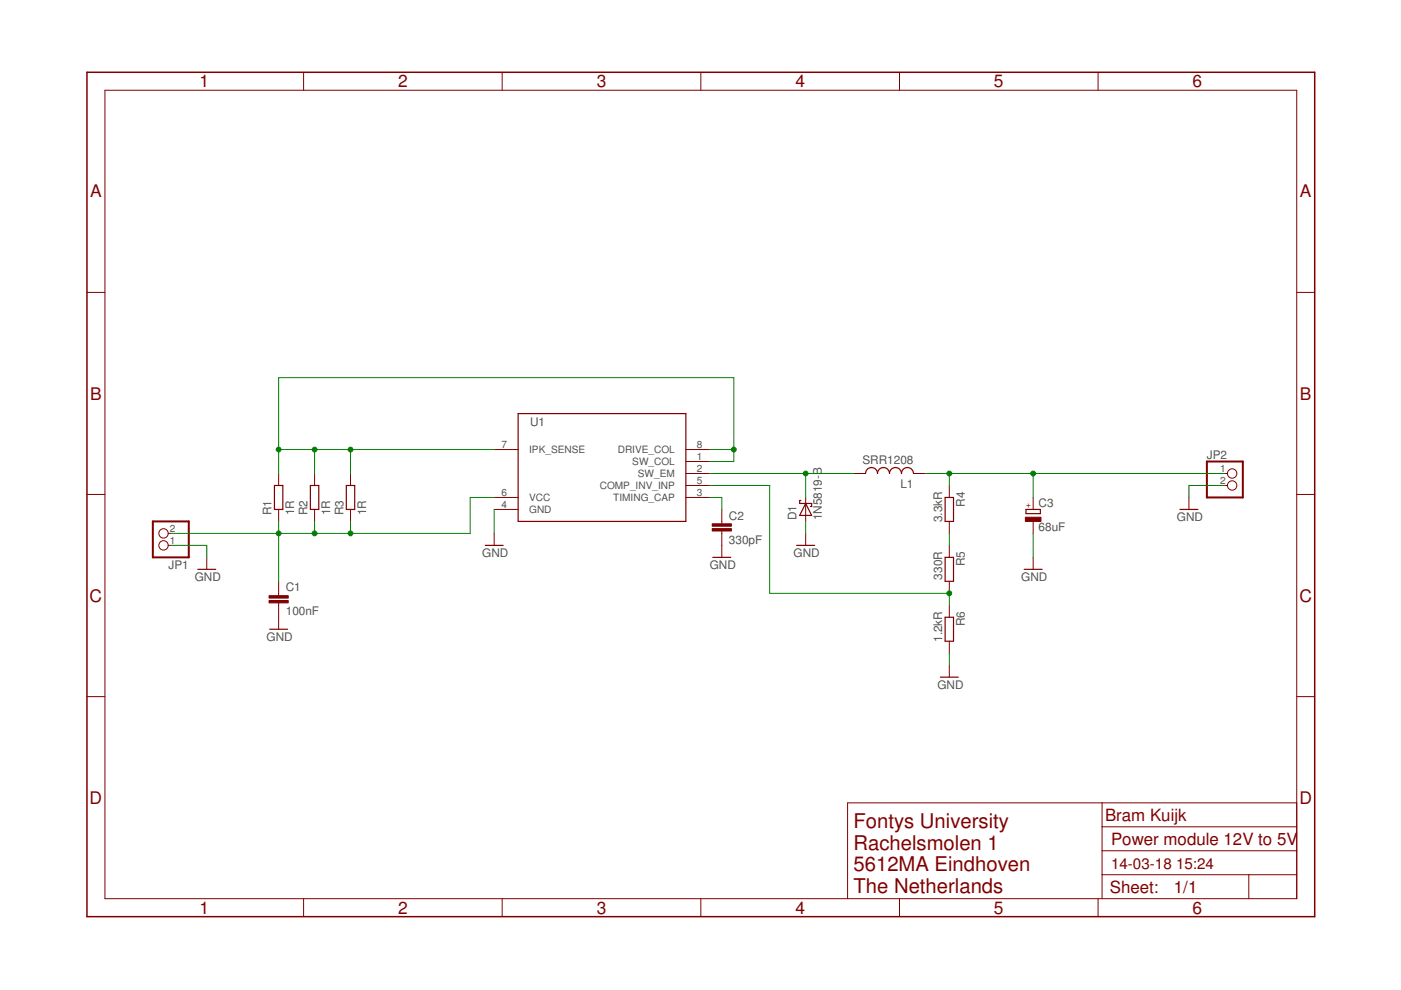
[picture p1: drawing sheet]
<svg xmlns="http://www.w3.org/2000/svg" width="297mm" height="210mm" viewBox="0 0 297 210" stroke-linecap="round" stroke-linejoin="round" font-family="sans-serif">
<g fill="none" stroke="#800000" stroke-width=".21">
<path d="M22.2 19.1h252.7v171.4h-252.7zM64.4 15.3v3.8M106.5 15.3v3.8M148.6 15.3v3.8M190.7 15.3v3.8M232.8 15.3v3.8M18.4 62h3.8M274.9 62h3.8M104.8 95.3h5.1M145.4 97.9h5.1M145.4 95.3h5.1M18.4 104.8h3.8"/>
<path d="M35.6 115.6h.6M35.6 113.1h.6M43.8 118.2v2.5M59.1 100.4v2.5M59.1 108v2.6M66.7 100.4v2.5M66.7 108v2.6M74.3 100.4v2.5M74.3 108v2.6M104.8 105.5h5.1M104.8 108h5.1M104.8 113.1v2.5"/>
<path d="M145.4 100.4h5.1M145.4 105.5h5.1M145.4 102.9h5.1M153 108v3.1M153 112.6v5.6M170.8 105.5v5.1M170.8 113.1v2.5M181 100.4h2.5M193.7 100.4h2.5M201.3 102.9v2.6M201.3 110.6v2.5M201.3 115.6v2.6"/>
<path d="M219.1 105.5v2.5M219.1 110.6v2.5M219.1 118.2v2.5M252.1 105.5v2.5M259.7 100.4h.5M259.7 102.9h.5M274.9 104.8h3.8M59.1 123.3v3M59.1 127.8v5.6M201.3 123.3v2.5M201.3 128.3v2.6M201.3 136v2.5"/>
<path d="M18.4 147.7h3.8M201.3 141v2.6M274.9 147.7h3.8M233.7 170.2v20.3M233.7 175.3h41.2M274.9 170.2h-95.2v20.3M64.4 190.5v3.9M106.5 190.5v3.9M148.6 190.5v3.9M190.7 190.5v3.9M232.8 190.5v3.9M233.7 185.5h41.2"/>
<path d="M233.7 180.4h41.2M264.8 185.5v5"/>
<circle cx="34.7" cy="113.1" r=".99"/>
<circle cx="34.7" cy="115.6" r=".99"/>
<circle cx="261.2" cy="102.9" r=".99"/>
<circle cx="261.2" cy="100.4" r=".99"/>
</g>
<path d="M18.4 15.3h260.3v179.1h-260.3z" fill="none" stroke="#800000" stroke-width=".32"/>
<g fill="none" stroke="#800000" stroke-width=".25">
<path d="M109.9 87.7h35.5v22.9h-35.5zM58.2 102.9h1.8v5.1h-1.8zM65.8 102.9h1.8v5.1h-1.8zM73.4 102.9h1.8v5.1h-1.8zM102.9 115.6h3.8M151.1 118.2h3.8M168.9 115.6h3.8M169.8 106.1h-.3v.6h2.6v.7h-.3M170.8 106.7l1.3 2.6h-2.6zM183.5 100.4a1.27 1.27 0 0 1 1.3-1.3 1.27 1.27 0 0 1 1.3 1.3 1.27 1.27 0 0 1 1.2-1.3 1.27 1.27 0 0 1 1.3 1.3 1.27 1.27 0 0 1 1.3-1.3 1.27 1.27 0 0 1 1.2 1.3 1.27 1.27 0 0 1 1.3-1.3 1.27 1.27 0 0 1 1.3 1.3M200.4 105.5h1.8v5.1h-1.8zM200.4 118.2h1.8v5.1h-1.8z"/>
<path d="M217.5 108h3.1v.9h-3.1zM250.2 108h3.8M41.9 120.7h3.8M57.2 133.4h3.8M200.4 130.9h1.8v5.1h-1.8zM217.1 120.7h3.9M199.4 143.6h3.8"/>
</g>
<g fill="#800000" stroke="#800000" stroke-width=".21">
<path d="M57 127.3h4.1v.5h-4.1z"/>
<path d="M57 126.3h4.1v.5h-4.1z"/>
<path d="M151 112.1h4.1v.5h-4.1z"/>
<path d="M151 111.1h4.1v.5h-4.1z"/>
<path d="M217.4 109.7h3.3v.9h-3.3z"/>
</g>
<path d="M255.9 97.9h7.6v7.6h-7.6zM32.4 110.6h7.6v7.6h-7.6z" fill="none" stroke="#800000" stroke-width=".42"/>
<g fill="none" stroke="#008000" stroke-width=".21">
<path d="M59.1 95.3h45.7M66.7 95.3v5.1M74.3 95.3v5.1M150.5 97.9h5.1v-17.8h-96.5v20.3M150.5 95.3h5.1M36.2 115.6h7.6v2.6M59.1 110.6v12.7M66.7 110.6v2.5M74.3 110.6v2.5M104.8 108v5.1M104.8 105.5h-5.1v7.6h-63.5M150.5 102.9h12.7v22.9h38.1v2.5"/>
<path d="M150.5 105.5h2.5v2.5M150.5 100.4h30.5M170.8 100.4v5.1M170.8 110.6v2.5M196.2 100.4h63.5M201.3 100.4v2.5M201.3 113.1v2.5M219.1 100.4v5.1M219.1 113.1v5.1M259.7 102.9h-7.6v2.6M201.3 138.5v2.5"/>
</g>
<g fill="#008000" stroke="#008000" stroke-width=".21">
<circle cx="59.1" cy="113.1" r=".51"/>
<circle cx="66.7" cy="113.1" r=".51"/>
<circle cx="74.3" cy="113.1" r=".51"/>
<circle cx="74.3" cy="95.3" r=".51"/>
<circle cx="66.7" cy="95.3" r=".51"/>
<circle cx="59.1" cy="95.3" r=".51"/>
<circle cx="155.6" cy="95.3" r=".51"/>
<circle cx="170.8" cy="100.4" r=".51"/>
<circle cx="201.3" cy="100.4" r=".51"/>
<circle cx="219.1" cy="100.4" r=".51"/>
<circle cx="201.3" cy="125.8" r=".51"/>
</g>
<g font-size="4.3" fill="#800000">
<text x="181" y="175.6">Fontys University</text>
<text x="181" y="180.1">Rachelsmolen 1</text>
<text x="181" y="184.7">5612MA Eindhoven</text>
<text x="181" y="189.3">The Netherlands</text>
</g>
<g font-size="3.7" fill="#800000">
<text x="42.3" y="18.5">1</text>
<text x="84.4" y="18.5">2</text>
<text x="126.5" y="18.5">3</text>
<text x="168.6" y="18.5">4</text>
<text x="210.7" y="18.5">5</text>
<text x="252.9" y="18.5">6</text>
<text x="19.1" y="41.9">A</text>
<text x="275.6" y="41.9">A</text>
<text x="19.1" y="84.7">B</text>
<text x="275.6" y="84.7">B</text>
<text x="19" y="127.6">C</text>
<text x="275.5" y="127.6">C</text>
<text x="19" y="170.4">D</text>
<text x="275.5" y="170.4">D</text>
<text x="42.3" y="193.7">1</text>
<text x="84.4" y="193.7">2</text>
<text x="126.5" y="193.7">3</text>
<text x="168.6" y="193.7">4</text>
<text x="210.7" y="193.7">5</text>
<text x="252.9" y="193.7">6</text>
</g>
<g font-size="3.6" fill="#800000">
<text x="234.3" y="174">Bram Kuijk</text>
<text x="235.6" y="179.1">Power module 12V to 5V</text>
<text x="235.3" y="189.4">Sheet:</text>
<text x="248.9" y="189.3">1/1</text>
</g>
<g font-size="3.2" fill="#800000">
<text x="235.6" y="184.2">14-03-18</text>
<text x="249.3" y="184.2">15:24</text>
</g>
<g font-size="2.5" fill="#505050">
<text x="112.4" y="90.2">U1</text>
<text x="182.8" y="98.4">SRR1208</text>
<text x="255.9" y="97.2">JP2</text>
<text x="190.9" y="103.4">L1</text>
<text x="204.6" y="107.4" transform="rotate(-90 204.6 107.4)">R4</text>
<text x="220.2" y="107.5">C3</text>
<text x="57.6" y="109.3" transform="rotate(-90 57.6 109.3)">R1</text>
<text x="62.4" y="109.3" transform="rotate(-90 62.4 109.3)">1R</text>
<text x="65.2" y="109.3" transform="rotate(-90 65.2 109.3)">R2</text>
<text x="70" y="109.3" transform="rotate(-90 70 109.3)">1R</text>
<text x="72.8" y="109.3" transform="rotate(-90 72.8 109.3)">R3</text>
<text x="77.6" y="109.3" transform="rotate(-90 77.6 109.3)">1R</text>
<text x="154.6" y="110.2">C2</text>
<text x="168.9" y="110.3" transform="rotate(-90 168.9 110.3)">D1</text>
<text x="174.2" y="110.3" transform="rotate(-90 174.2 110.3)">1N5819-B</text>
<text x="199.8" y="110.7" transform="rotate(-90 199.8 110.7)">3.3kR</text>
<text x="220.2" y="112.6">68uF</text>
<text x="249.5" y="110.6">GND</text>
<text x="102.2" y="118.2">GND</text>
<text x="154.6" y="115.3">330pF</text>
<text x="168.3" y="118.2">GND</text>
<text x="35.7" y="120.6">JP1</text>
<text x="41.3" y="123.3">GND</text>
<text x="60.6" y="125.4">C1</text>
<text x="150.5" y="120.7">GND</text>
<text x="199.8" y="122.9" transform="rotate(-90 199.8 122.9)">330R</text>
<text x="204.6" y="120.1" transform="rotate(-90 204.6 120.1)">R5</text>
<text x="216.5" y="123.3">GND</text>
<text x="60.6" y="130.5">100nF</text>
<text x="56.5" y="135.9">GND</text>
<text x="199.8" y="136.1" transform="rotate(-90 199.8 136.1)">1.2kR</text>
<text x="204.6" y="132.8" transform="rotate(-90 204.6 132.8)">R6</text>
<text x="198.7" y="146.1">GND</text>
</g>
<g font-size="2.1" fill="#505050">
<text x="106.3" y="95">7</text>
<text x="147.8" y="95">8</text>
<text x="112.2" y="96.1">IPK_SENSE</text>
<text x="131" y="96.1">DRIVE_COL</text>
<text x="134.1" y="98.6">SW_COL</text>
<text x="135.2" y="101.2">SW_EM</text>
<text x="147.8" y="97.5">1</text>
<text x="147.8" y="100">2</text>
<text x="258.7" y="100">1</text>
<text x="106.3" y="107.7">4</text>
<text x="106.3" y="105.1">6</text>
<text x="112.2" y="106.2">VCC</text>
<text x="127.2" y="103.7">COMP_INV_INP</text>
<text x="130" y="106.2">TIMING_CAP</text>
<text x="147.8" y="105.1">3</text>
<text x="147.8" y="102.6">5</text>
<text x="258.7" y="102.6">2</text>
<text x="36" y="112.7">2</text>
<text x="112.2" y="108.8">GND</text>
<text x="36" y="115.3">1</text>
</g>
<text font-size="1.8" fill="#800000" x="218.5" y="107.6" transform="rotate(-90 218.5 107.6)">+</text>
</svg>
